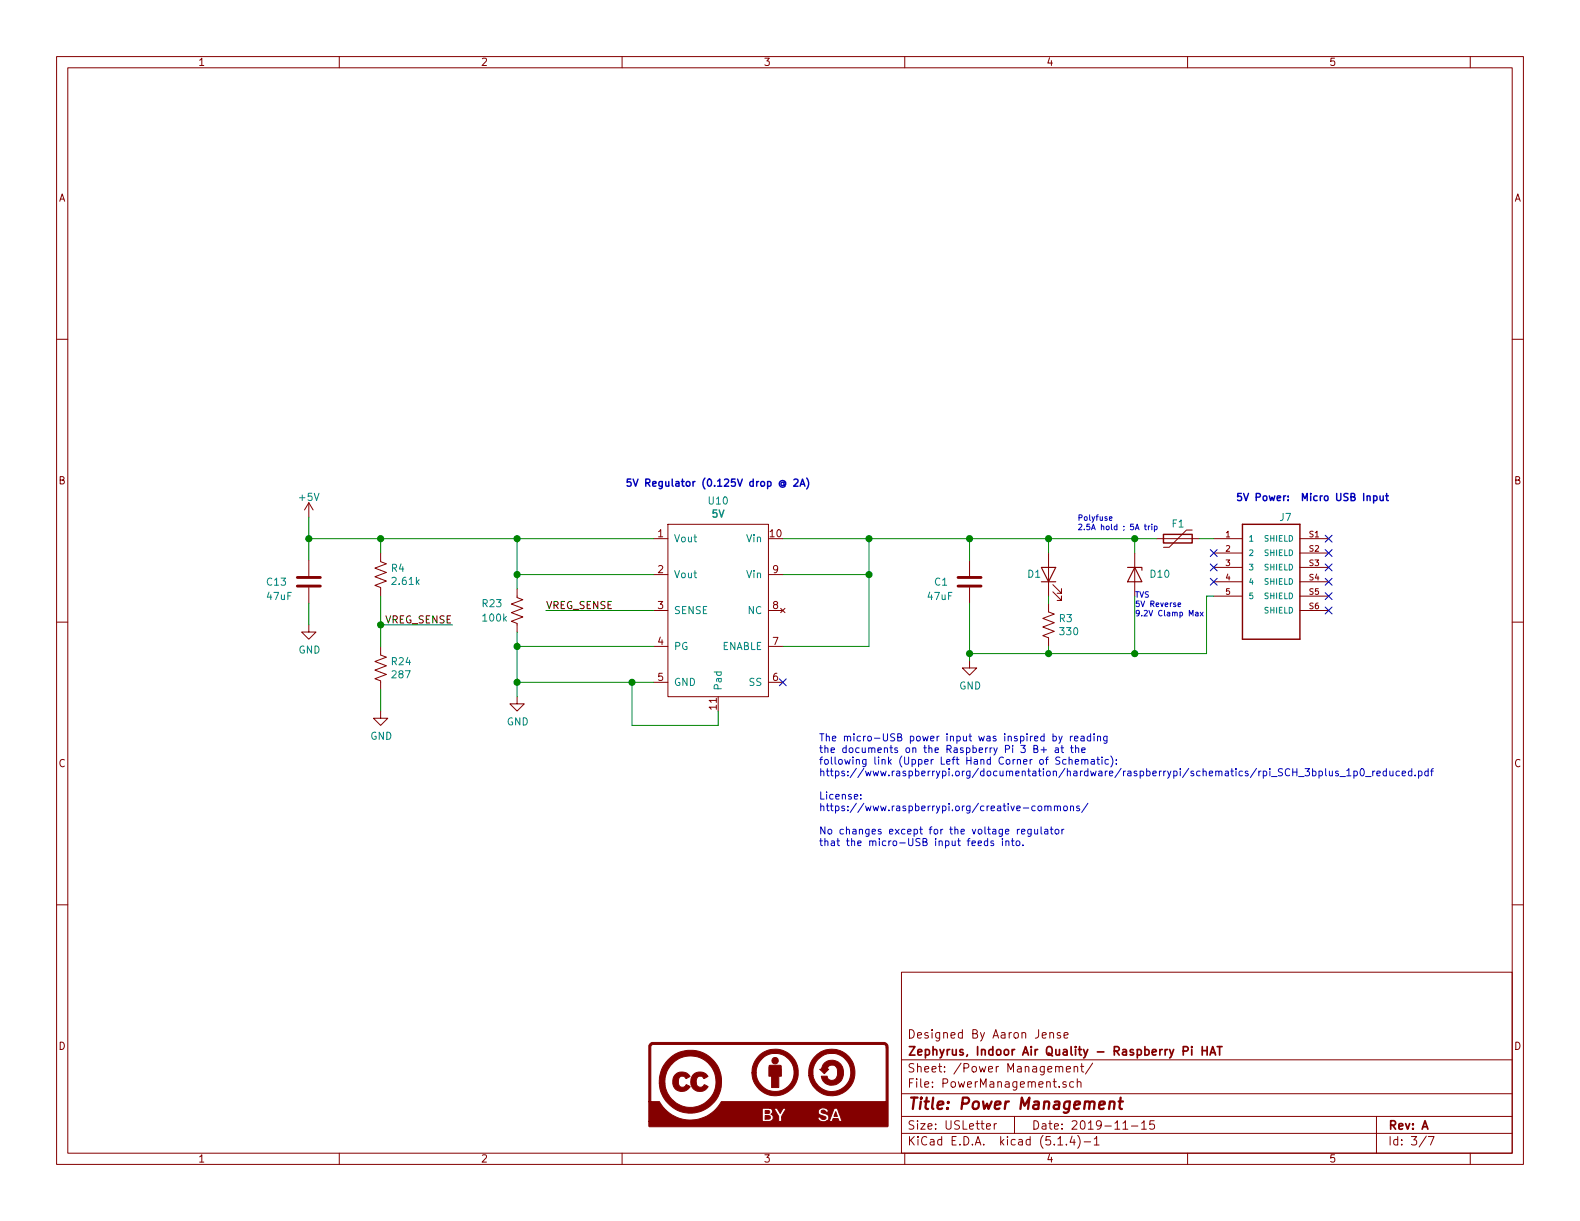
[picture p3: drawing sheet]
EESchema Schematic File Version 4
LIBS:Zephyrus-IAQ-HAT-cache
EELAYER 30 0
EELAYER END
$Descr USLetter 11000 8500
encoding utf-8
Sheet 3 7
Title "Power Management"
Date "2019-11-15"
Rev "A"
Comp "Zephyrus, Indoor Air Quality - Raspberry Pi HAT"
Comment1 "Designed By Aaron Jense"
Comment2 ""
Comment3 ""
Comment4 ""
$EndDescr
$Comp
L zephyrus_iaq:10103594-0001LF J7
U 1 1
P 8850 4050
F 0 "J7" H 8950 4500 50  0000 C CNN
F 1 "10103594-0001LF" H 8850 4526 50  0001 C CNN
F 2 "zephyrus-iaq:FCI_10103594-0001LF" H 8850 4050 50  0001 L BNN
F 3 "" H 8850 4050 50  0001 L BNN
	1    8850 4050
	1    0    0    -1  
$EndComp
$Comp
L zephyrus_iaq:Polyfuse F1
U 1 1
P 8200 3750
F 0 "F1" H 8150 3650 50  0000 L CNN
F 1 "MF-MSMF250/X" H 7900 3650 50  0001 L CNN
F 2 "Fuse:Fuse_1812_4532Metric" H 8250 3550 50  0001 L CNN
F 3 "~" H 8200 3750 50  0001 C CNN
	1    8200 3750
	-1   0    0    1   
$EndComp
Wire Wire Line
	8450 3750 8350 3750
NoConn ~ 8450 3850
NoConn ~ 8450 3950
NoConn ~ 8450 4050
Wire Wire Line
	8400 4150 8450 4150
Text Notes 8600 3500 0    50   ~ 10
5V Power:  Micro USB Input
NoConn ~ 9250 3850
NoConn ~ 9250 3750
$Comp
L zephyrus_iaq:SMBJ5.0A D10
U 1 1
P 7850 4050
F 0 "D10" V 7900 3900 50  0000 R CNN
F 1 "SMBJ5.0A" V 7855 3921 50  0001 R CNN
F 2 "zephyrus-iaq:SMBJ5.0A" V 7700 3900 50  0001 L BNN
F 3 "" V 7700 3900 50  0001 L BNN
	1    7850 4050
	0    -1   -1   0   
$EndComp
NoConn ~ 9250 3950
NoConn ~ 9250 4050
NoConn ~ 9250 4150
NoConn ~ 9250 4250
$Comp
L zephyrus_iaq:C C?
U 1 1
P 6750 4050
AR Path="/5DB686FF" Ref="C?"  Part="1" 
AR Path="/5DB4C8BA/5DB686FF" Ref="C1"  Part="1" 
F 0 "C1" H 6500 4050 50  0000 L CNN
F 1 "47uF" H 6450 3950 50  0000 L CNN
F 2 "Capacitor_SMD:C_0805_2012Metric" H 6788 3900 50  0001 C CNN
F 3 "~" H 6750 4050 50  0001 C CNN
	1    6750 4050
	1    0    0    -1  
$EndComp
$Comp
L zephyrus_iaq:GND #PWR?
U 1 1
P 6750 4600
AR Path="/5DB68706" Ref="#PWR?"  Part="1" 
AR Path="/5DB4C8BA/5DB68706" Ref="#PWR0104"  Part="1" 
F 0 "#PWR0104" H 6750 4350 50  0001 C CNN
F 1 "GND" H 6755 4427 50  0000 C CNN
F 2 "" H 6750 4600 50  0001 C CNN
F 3 "" H 6750 4600 50  0001 C CNN
	1    6750 4600
	1    0    0    -1  
$EndComp
Wire Wire Line
	6750 3750 7300 3750
Wire Wire Line
	6750 3750 6750 3900
Wire Wire Line
	5450 4000 6050 4000
Wire Wire Line
	5450 3750 6050 3750
$Comp
L zephyrus_iaq:ISL80102 U?
U 1 1
P 5000 3550
AR Path="/5DB747BE" Ref="U?"  Part="1" 
AR Path="/5DB4C8BA/5DB747BE" Ref="U10"  Part="1" 
F 0 "U10" H 5000 3615 50  0000 C CNN
F 1 "5V" H 5000 3524 50  0000 C CNB
F 2 "zephyrus-iaq:REG_EY1501DI-ADJ" H 5000 3550 50  0001 C CNN
F 3 "" H 5000 3550 50  0001 C CNN
	1    5000 3550
	1    0    0    -1  
$EndComp
Wire Wire Line
	6050 4000 6050 3750
$Comp
L zephyrus_iaq:R_US R?
U 1 1
P 7300 4350
AR Path="/5DA09389/5DB81F40" Ref="R?"  Part="1" 
AR Path="/5DB81F40" Ref="R?"  Part="1" 
AR Path="/5DB4C8BA/5DB81F40" Ref="R3"  Part="1" 
F 0 "R3" H 7368 4396 50  0000 L CNN
F 1 "330" H 7368 4305 50  0000 L CNN
F 2 "Resistor_SMD:R_0805_2012Metric" V 7340 4340 50  0001 C CNN
F 3 "~" H 7300 4350 50  0001 C CNN
	1    7300 4350
	1    0    0    -1  
$EndComp
Text Notes 4350 3400 0    50   ~ 10
5V Regulator (0.125V drop @ 2A)
Wire Wire Line
	7300 4500 7300 4550
Text Label 3800 4250 0    50   ~ 0
VREG_SENSE
Wire Wire Line
	3800 4250 4550 4250
$Comp
L zephyrus_iaq:R_US R23
U 1 1
P 3600 4250
F 0 "R23" H 3350 4300 50  0000 L CNN
F 1 "100k" H 3350 4200 50  0000 L CNN
F 2 "Resistor_SMD:R_0805_2012Metric" V 3640 4240 50  0001 C CNN
F 3 "" H 3600 4250 50  0001 C CNN
	1    3600 4250
	1    0    0    -1  
$EndComp
Wire Wire Line
	3600 4400 3600 4500
Wire Wire Line
	3600 4500 4550 4500
Wire Wire Line
	3600 4100 3600 4000
Wire Wire Line
	3600 4500 3600 4750
Wire Wire Line
	3600 4750 4400 4750
Connection ~ 3600 4500
$Comp
L zephyrus_iaq:GND #PWR?
U 1 1
P 3600 4850
AR Path="/5DBB603E" Ref="#PWR?"  Part="1" 
AR Path="/5DB4C8BA/5DBB603E" Ref="#PWR0105"  Part="1" 
F 0 "#PWR0105" H 3600 4600 50  0001 C CNN
F 1 "GND" H 3605 4677 50  0000 C CNN
F 2 "" H 3600 4850 50  0001 C CNN
F 3 "" H 3600 4850 50  0001 C CNN
	1    3600 4850
	1    0    0    -1  
$EndComp
Wire Wire Line
	3600 4750 3600 4850
Connection ~ 3600 4750
NoConn ~ 5450 4750
Connection ~ 7300 3750
Wire Wire Line
	8400 4550 8400 4150
Wire Wire Line
	6750 4550 7300 4550
Wire Wire Line
	6750 4200 6750 4550
Connection ~ 7300 4550
Wire Wire Line
	6750 4550 6750 4600
Connection ~ 6750 4550
$Comp
L zephyrus_iaq:C C?
U 1 1
P 2150 4050
AR Path="/5DB6870F" Ref="C?"  Part="1" 
AR Path="/5DB4C8BA/5DB6870F" Ref="C13"  Part="1" 
F 0 "C13" H 1850 4050 50  0000 L CNN
F 1 "47uF" H 1850 3950 50  0000 L CNN
F 2 "Capacitor_SMD:C_0805_2012Metric" H 2188 3900 50  0001 C CNN
F 3 "~" H 2150 4050 50  0001 C CNN
	1    2150 4050
	1    0    0    -1  
$EndComp
$Comp
L zephyrus_iaq:+5V #PWR?
U 1 1
P 2150 3600
AR Path="/5DB68715" Ref="#PWR?"  Part="1" 
AR Path="/5DB4C8BA/5DB68715" Ref="#PWR0106"  Part="1" 
F 0 "#PWR0106" H 2150 3450 50  0001 C CNN
F 1 "+5V" H 2150 3740 50  0000 C CNN
F 2 "" H 2150 3600 50  0000 C CNN
F 3 "" H 2150 3600 50  0000 C CNN
	1    2150 3600
	1    0    0    -1  
$EndComp
Wire Wire Line
	2150 4200 2150 4350
$Comp
L zephyrus_iaq:GND #PWR?
U 1 1
P 2150 4350
AR Path="/5DB6871D" Ref="#PWR?"  Part="1" 
AR Path="/5DB4C8BA/5DB6871D" Ref="#PWR0107"  Part="1" 
F 0 "#PWR0107" H 2150 4100 50  0001 C CNN
F 1 "GND" H 2155 4177 50  0000 C CNN
F 2 "" H 2150 4350 50  0001 C CNN
F 3 "" H 2150 4350 50  0001 C CNN
	1    2150 4350
	1    0    0    -1  
$EndComp
$Comp
L zephyrus_iaq:R_US R4
U 1 1
P 2650 4000
F 0 "R4" H 2718 4046 50  0000 L CNN
F 1 "2.61k" H 2718 3955 50  0000 L CNN
F 2 "Resistor_SMD:R_0805_2012Metric" V 2690 3990 50  0001 C CNN
F 3 "" H 2650 4000 50  0001 C CNN
	1    2650 4000
	1    0    0    -1  
$EndComp
Text Label 3150 4350 2    50   ~ 0
VREG_SENSE
$Comp
L zephyrus_iaq:GND #PWR?
U 1 1
P 2650 4950
AR Path="/5DB97E83" Ref="#PWR?"  Part="1" 
AR Path="/5DB4C8BA/5DB97E83" Ref="#PWR0108"  Part="1" 
F 0 "#PWR0108" H 2650 4700 50  0001 C CNN
F 1 "GND" H 2655 4777 50  0000 C CNN
F 2 "" H 2650 4950 50  0001 C CNN
F 3 "" H 2650 4950 50  0001 C CNN
	1    2650 4950
	1    0    0    -1  
$EndComp
Wire Wire Line
	2650 3850 2650 3750
$Comp
L zephyrus_iaq:R_US R24
U 1 1
P 2650 4650
F 0 "R24" H 2718 4696 50  0000 L CNN
F 1 "287" H 2718 4605 50  0000 L CNN
F 2 "Resistor_SMD:R_0805_2012Metric" V 2690 4640 50  0001 C CNN
F 3 "" H 2650 4650 50  0001 C CNN
	1    2650 4650
	1    0    0    -1  
$EndComp
Wire Wire Line
	2650 4800 2650 4950
Wire Wire Line
	2650 4150 2650 4350
Wire Wire Line
	2650 4350 3150 4350
Connection ~ 2650 4350
Wire Wire Line
	2650 4350 2650 4500
Wire Wire Line
	2650 3750 3600 3750
Wire Wire Line
	3600 4000 3600 3750
Connection ~ 3600 4000
Connection ~ 3600 3750
Wire Wire Line
	3600 4000 4550 4000
Wire Wire Line
	3600 3750 4550 3750
Wire Wire Line
	7300 4550 7900 4550
Connection ~ 7900 4550
Wire Wire Line
	7900 4550 8400 4550
$Comp
L zephyrus_iaq:LED D?
U 1 1
P 7300 4000
AR Path="/5DA09389/5DB81F39" Ref="D?"  Part="1" 
AR Path="/5DB81F39" Ref="D?"  Part="1" 
AR Path="/5DB4C8BA/5DB81F39" Ref="D1"  Part="1" 
F 0 "D1" V 7300 4100 50  0000 C CNN
F 1 "PWR" V 7200 4100 50  0001 C CNN
F 2 "Diode_SMD:D_0805_2012Metric" H 7300 4000 50  0001 C CNN
F 3 "~" H 7300 4000 50  0001 C CNN
	1    7300 4000
	0    -1   -1   0   
$EndComp
Connection ~ 4400 4750
Wire Wire Line
	4400 4750 4550 4750
Wire Wire Line
	4400 5050 5000 5050
Wire Wire Line
	5000 5050 5000 4950
Wire Wire Line
	4400 4750 4400 5050
Connection ~ 6050 3750
Wire Wire Line
	5450 4500 6050 4500
Text Notes 7500 3700 0    39   ~ 0
Polyfuse\n2.5A hold ; 5A trip
Wire Wire Line
	6050 3750 6750 3750
Connection ~ 6750 3750
Wire Wire Line
	6050 4000 6050 4500
Connection ~ 6050 4000
Text Notes 7900 4300 0    39   ~ 0
TVS\n5V Reverse\n9.2V Clamp Max
Wire Wire Line
	2150 3600 2150 3750
Wire Wire Line
	2650 3750 2150 3750
Connection ~ 2650 3750
Connection ~ 2150 3750
Wire Wire Line
	2150 3750 2150 3900
Wire Wire Line
	7300 4150 7300 4200
Wire Wire Line
	7300 3750 7300 3850
Wire Wire Line
	7300 3750 7900 3750
Wire Wire Line
	7900 3750 7900 3850
Connection ~ 7900 3750
Wire Wire Line
	7900 3750 8050 3750
Wire Wire Line
	7900 4150 7900 4550
$Comp
L cc-by-sa:LOGO #G?
U 1 1
P 5350 7550
AR Path="/5DB861AF/5DD4D88D" Ref="#G?"  Part="1" 
AR Path="/5DB4C8BA/5DD4D88D" Ref="#G3"  Part="1" 
F 0 "#G3" H 5350 7287 60  0001 C CNN
F 1 "LOGO" H 5350 7813 60  0001 C CNN
F 2 "" H 5350 7550 50  0001 C CNN
F 3 "" H 5350 7550 50  0001 C CNN
	1    5350 7550
	1    0    0    -1  
$EndComp
Text Notes 5700 5900 0    50   ~ 0
The micro-USB power input was inspired by reading\nthe documents on the Raspberry Pi 3 B+ at the\nfollowing link (Upper Left Hand Corner of Schematic):\nhttps://www.raspberrypi.org/documentation/hardware/raspberrypi/schematics/rpi_SCH_3bplus_1p0_reduced.pdf\n\nLicense:\nhttps://www.raspberrypi.org/creative-commons/\n\nNo changes except for the voltage regulator \nthat the micro-USB input feeds into.
$EndSCHEMATC
